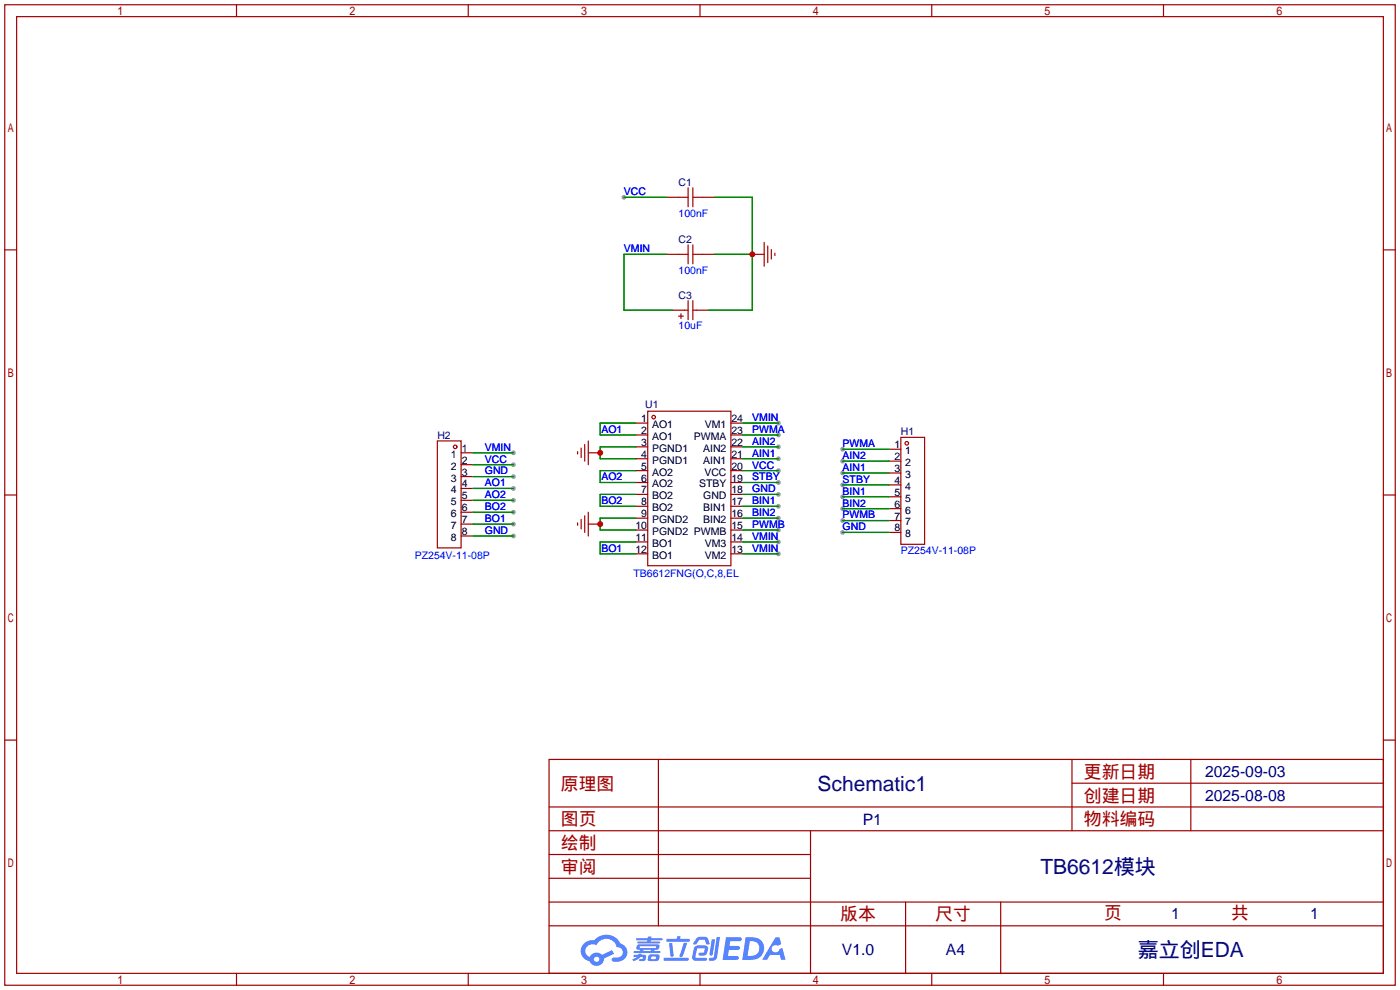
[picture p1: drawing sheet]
<svg xmlns="http://www.w3.org/2000/svg" width="299mm" height="212mm" viewBox="0 0 299 212" stroke-linecap="round" stroke-linejoin="round" font-family="sans-serif">
<g fill="#999">
<circle cx="166.4" cy="90.4" r=".51"/>
<circle cx="166.4" cy="93" r=".51"/>
<circle cx="166.4" cy="95.5" r=".51"/>
<circle cx="166.4" cy="98" r=".51"/>
<circle cx="166.4" cy="100.6" r=".51"/>
<circle cx="166.4" cy="103.1" r=".51"/>
<circle cx="166.4" cy="105.7" r=".51"/>
<circle cx="166.4" cy="108.2" r=".51"/>
<circle cx="166.4" cy="110.7" r=".51"/>
<circle cx="166.4" cy="113.3" r=".51"/>
<circle cx="166.4" cy="115.8" r=".51"/>
<circle cx="166.4" cy="118.4" r=".51"/>
<circle cx="133.3" cy="42.2" r=".51"/>
<circle cx="109.7" cy="114.6" r=".51"/>
<circle cx="109.7" cy="112" r=".51"/>
<circle cx="109.7" cy="109.5" r=".51"/>
<circle cx="109.7" cy="106.9" r=".51"/>
<circle cx="109.7" cy="104.4" r=".51"/>
<circle cx="109.7" cy="101.9" r=".51"/>
<circle cx="109.7" cy="99.3" r=".51"/>
<circle cx="109.7" cy="96.8" r=".51"/>
<circle cx="180.1" cy="96" r=".51"/>
<circle cx="180.1" cy="98.6" r=".51"/>
<circle cx="180.1" cy="101.1" r=".51"/>
<circle cx="180.1" cy="103.6" r=".51"/>
<circle cx="180.1" cy="106.2" r=".51"/>
<circle cx="180.1" cy="108.7" r=".51"/>
<circle cx="180.1" cy="111.3" r=".51"/>
<circle cx="180.1" cy="113.8" r=".51"/>
</g>
<g fill="none" stroke="#a10000" stroke-width=".25">
<path d="M1 1h297.2v209.6h-297.2zM3.6 3.6h292.1v204.4h-292.1zM50.5 1v2.6M100.1 1v2.6M149.6 1v2.6M199.1 1v2.6M248.7 1v2.6M1 53.4h2.6M295.7 53.4h2.5M1 105.8h2.6M295.7 105.8h2.5M1 158.2h2.6"/>
<path d="M295.7 158.2h2.5M117.3 162.3h178.4v45.7h-178.4zM117.3 177.5h178.4M117.3 172.5h178.4M140.7 162.3v35.6M173.2 177.5v30.5M229.1 162.3v15.2M229.1 167.4h66.6M254.5 162.3v15.2M117.3 182.6h55.9M117.3 197.9h178.4M117.3 192.8h178.4"/>
<path d="M117.3 187.7h55.9M193.5 192.8v15.2M213.9 192.8v15.2M50.5 208v2.6M100.1 208v2.6M149.6 208v2.6M199.1 208v2.6M248.7 208v2.6"/>
</g>
<g fill="#5487ff">
<path d="M155.2 200.3h2.6a.48 .48 0 0 1 .7 .4 .48 .48 0 0 1-.6 .4h-1.8l-.2 1.1h1.9a.43 .43 0 0 1 .4 .4 .43 .43 0 0 1-.5 .4h-1.9l-.2 1.3h1.7a.45 .45 0 0 1 .5 .2 .45 .45 0 0 1-.1 .6h-3.3z"/>
<path d="M165.7 200.3h.9l.4 1.5-.8 .3a.84 .84 0 0 0-1.2 .3 .84 .84 0 0 0 .4 1.1 .84 .84 0 0 0 1.1-.4l.1-.2 .6-.3 .7 2.5h-1l-.2-1h-2.1l-.6 1h-1.1z"/>
<path d="M152.1 200.8h.7l-.5 3.1a.36 .36 0 0 1-.3 .3 .36 .36 0 0 1-.4-.3z"/>
<path d="M153.2 200.2h.7l-.6 4.3a1.13 1.13 0 0 1-1.8 .6l.2-.4h.7l.2-.2z"/>
<path d="M148.9 200.6l.6-.4h1a.77 .77 0 0 1 .9 .5l.3 1-.2 .2h-.5l-.3-.9-.2-.2-1 .1-.7 1-.6-.1-.1-.2z"/>
<path d="M148.4 202.4l.6-.3h1.7a.81 .81 0 0 1 .7 .5 .81 .81 0 0 1-.2 .8 .81 .81 0 0 1-.9 .8h-.7a.32 .32 0 0 1-.3-.3 .32 .32 0 0 1 .4-.3h.7l.2-.9-1.6 .1-.4 1.8 2.2 .1a.32 .32 0 0 1 .3 .4 .32 .32 0 0 1-.4 .2h-2.2l-.5-.3-.1-.5z"/>
<path d="M141.9 204.7h5a.33 .33 0 0 1 .3 .3 .33 .33 0 0 1-.3 .3h-4.9l-.2-.1z"/>
<path d="M146.1 201.5h.8l-.7 2a.98 .98 0 0 1-.7 1.1l-.3-.3z"/>
<path d="M143 201.6h.7l.3 2.5a.34 .34 0 0 1-.3 .4 .34 .34 0 0 1-.4-.3z"/>
<path d="M142.5 200.7h2.1l.3-.6h.6l-.1 .6h1.7a.32 .32 0 0 1 .4 .3 .32 .32 0 0 1-.4 .3h-4.5l-.2-.2z"/>
<path d="M135.5 204.1h.9l.1-.3h.6v.3h.8a.82 .82 0 0 1-.5 1.3h-.8v-.4l.7-.1 .1-.3a.68 .68 0 0 0-1 .4l-1.1 .4-.1-.4 .9-.5h-.7z"/>
<path d="M136 200.5h2.4l.1-.3h.7v.3h2.2l.2 .3-.2 .2h-2.3v.2h1.8l.2 .3-.2 .1h-4.5l-.1-.4h2l.1-.2h-2.3l-.1-.2z"/>
<path d="M159.4 200.3l-.8 4.9h1.7a2.5 2.5 0 0 0 3-2.5 2.5 2.5 0 0 0-3.1-2.4zM160.3 201.1a1.61 1.61 0 0 1 2 1.5 1.61 1.61 0 0 1-1.8 1.7h-.7z"/>
<path d="M136.2 202a.55 .55 0 0 0-.2 .8 .55 .55 0 0 0 .7 .2l.1 .3h-1.3v.3l5.4 .1 .3-.2-.2-.2h-1.2l.2-.3a.7 .7 0 0 0 .8-.3 .7 .7 0 0 0 0-.8l-4.2-.1zM136.8 202.3l3.3-.1 .1 .1-.2 .3h-3.2zM137.5 203h1.7l-.2 .3h-1.4z"/>
<path d="M138.6 204.2a1.05 1.05 0 0 0 0 1.2 2.91 2.91 0 0 0 2.2-.2 .98 .98 0 0 0 0-1.2h-1.6zM139.2 204.5l.9-.1 .1 .4-.2 .2-.8-.1z"/>
<path d="M124.9 201.6a2.23 2.23 0 0 0-.7 2.3 2.23 2.23 0 0 0 1.8 1.6 1.58 1.58 0 0 0 1.8 .9 1.58 1.58 0 0 0 1.3-1.5l2.2-1.1-.5-.7-2.1 1a1.65 1.65 0 0 0-2.7 .4 1.45 1.45 0 0 1-.8-1.9 1.45 1.45 0 0 1 2-.7l.3 .1a2.3 2.3 0 0 1 2.3-1.3 2.3 2.3 0 0 1 2 1.7 1.12 1.12 0 0 1 1.3 1 1.12 1.12 0 0 1-1.1 1.2h-.7a.45 .45 0 0 0-.6 .4 .45 .45 0 0 0 .5 .5 2.21 2.21 0 0 0 2.2-.5 2.21 2.21 0 0 0 .5-2.3 2.13 2.13 0 0 0-1.3-1.1 3.3 3.3 0 0 0-5.6-.7l-1.1 .1zM127 205a.57 .57 0 0 1 1.1 0 .57 .57 0 0 1-1.1 0z"/>
</g>
<g fill="none" stroke="#a10000" stroke-width=".25">
<path d="M142.5 42.2h4.6M142.5 54.4h4.6M147.1 40.1v4.1M147.1 52.3v4.1M148.1 42.2h4.6M148.1 40.1v4.1M148.1 52.3v4.1M148.1 54.4h4.6M160.8 54.4h2.5M163.3 51.8v5.1M164.1 52.6v3.5M164.8 53.3v2.1"/>
<path d="M165.6 54.1v.5M143.8 66.3h3.3M145 67.6h1M145.5 67.1v1M147.1 64.3v4M148.1 64.3v4M148.1 66.3h3.3M93.5 94.2h5.1v22.9h-5.1zM98.6 96.8h2.5M98.6 99.3h2.5M123.4 96.5v.5M124.2 95.8v2"/>
<path d="M125 95v3.6M125.7 96.8h2.6M125.7 94.2v5.1M135.9 90.4h2.5M135.9 93h2.5M135.9 95.5h2.5M135.9 98h2.5M138.4 87.9h17.8v33h-17.8zM156.2 90.4h2.5M156.2 93h2.5M156.2 95.5h2.5M156.2 98h2.5"/>
<path d="M190 96h2.5M190 98.6h2.5M192.5 93.5h5.1v22.8h-5.1zM98.6 112h2.5M98.6 101.9h2.5M98.6 104.4h2.5M98.6 106.9h2.5M98.6 109.5h2.5M98.6 114.6h2.5M123.4 111.8v.5M124.2 111v2M125 110.2v3.6"/>
<path d="M125.7 109.5v5.1M125.7 112h2.6M135.9 100.6h2.5M135.9 103.1h2.5M135.9 105.7h2.5M135.9 108.2h2.5M135.9 110.7h2.5M135.9 113.3h2.5M135.9 115.8h2.5M135.9 118.4h2.5M156.2 100.6h2.5M156.2 103.1h2.5"/>
<path d="M156.2 105.7h2.5M156.2 108.2h2.5M156.2 110.7h2.5M156.2 113.3h2.5M156.2 115.8h2.5M156.2 118.4h2.5M190 101.1h2.5M190 103.6h2.5M190 106.2h2.5M190 108.7h2.5M190 111.3h2.5M190 113.8h2.5"/>
<circle cx="97.3" cy="95.5" r=".38"/>
<circle cx="139.7" cy="89.2" r=".38"/>
<circle cx="193.8" cy="94.7" r=".38"/>
</g>
<g fill="none" stroke="#008700" stroke-width=".25">
<path d="M133.3 42.2h9.2M142.5 54.4h-9.2v11.9h10.5M152.7 42.2h8.1v24.1h-9.4M152.7 54.4h8.1M101.1 99.3h8.6M101.1 96.8h8.6M135.9 90.4h-7.6v2.6h7.6M135.9 95.5h-7.6v2.5h7.6M158.7 93h7.7M158.7 90.4h7.7M158.7 98h7.7M158.7 95.5h7.7"/>
<path d="M180.1 96h9.9M180.1 98.6h9.9M101.1 114.6h8.6M101.1 112h8.6M101.1 109.5h8.6M101.1 106.9h8.6M101.1 104.4h8.6M101.1 101.9h8.6M135.9 100.6h-7.6v2.5h7.6M135.9 105.7h-7.6v2.5h7.6M135.9 110.7h-7.6v2.6h7.6M135.9 115.8h-7.6v2.6h7.6"/>
<path d="M158.7 103.1h7.7M158.7 100.6h7.7M158.7 108.2h7.7M158.7 105.7h7.7M158.7 113.3h7.7M158.7 110.7h7.7M158.7 118.4h7.7M158.7 115.8h7.7M180.1 101.1h9.9M180.1 103.6h9.9M180.1 106.2h9.9M180.1 108.7h9.9"/>
<path d="M180.1 111.3h9.9M180.1 113.8h9.9"/>
</g>
<g fill="#c00">
<circle cx="128.3" cy="96.8" r=".63"/>
<circle cx="128.3" cy="112" r=".63"/>
<circle cx="160.8" cy="54.4" r=".63"/>
</g>
<g font-size="4.5" fill="#000080">
<text x="174.7" y="169">Schematic1</text>
<text x="222.4" y="186.8">TB6612模块</text>
<text x="243.2" y="204.6">嘉立创EDA</text>
</g>
<g font-size="3.8" fill="#a00000">
<text x="231.6" y="166.2">更新日期</text>
<text x="119.9" y="168.8">原理图</text>
<text x="231.6" y="171.3">创建日期</text>
<text x="119.9" y="176.4">图页</text>
<text x="231.6" y="176.4">物料编码</text>
<text x="119.9" y="181.5">绘制</text>
<text x="119.9" y="186.6">审阅</text>
<text x="179.6" y="196.7">版本</text>
<text x="199.9" y="196.7">尺寸</text>
<text x="236" y="196.5">页</text>
<text x="263.1" y="196.5">共</text>
</g>
<g font-size="3.4" fill="#000080">
<text x="257.6" y="166.1">2025-09-03</text>
<text x="257.6" y="171.2">2025-08-08</text>
<text x="184.4" y="176.2">P1</text>
<text x="250.3" y="196.3">1</text>
<text x="280" y="196.3">1</text>
<text x="179.9" y="204.2">V1.0</text>
<text x="202.2" y="204.2">A4</text>
</g>
<g font-size="2.2" fill="#00f">
<text x="133.3" y="41.7">VCC</text>
<text x="145" y="46.3">100nF</text>
<text x="133.3" y="53.9">VMIN</text>
<text x="145" y="58.5">100nF</text>
<text x="145" y="70.4">10uF</text>
<text x="160.8" y="90">VMIN</text>
<text x="128.5" y="92.5">AO1</text>
<text x="160.8" y="92.5">PWMA</text>
<text x="160.8" y="95.1">AIN2</text>
<text x="180.1" y="95.6">PWMA</text>
<text x="103.6" y="101.4">GND</text>
<text x="103.6" y="98.9">VCC</text>
<text x="103.6" y="96.3">VMIN</text>
<text x="160.8" y="97.6">AIN1</text>
<text x="160.8" y="100.1">VCC</text>
<text x="180.1" y="98.1">AIN2</text>
<text x="180.1" y="100.6">AIN1</text>
<text x="103.6" y="106.5">AO2</text>
<text x="103.6" y="103.9">AO1</text>
<text x="128.5" y="102.7">AO2</text>
<text x="128.5" y="107.8">BO2</text>
<text x="160.8" y="102.7">STBY</text>
<text x="160.8" y="105.2">GND</text>
<text x="160.8" y="107.8">BIN1</text>
<text x="180.1" y="103.2">STBY</text>
<text x="180.1" y="105.7">BIN1</text>
<text x="103.6" y="111.6">BO1</text>
<text x="103.6" y="109">BO2</text>
<text x="160.8" y="110.3">BIN2</text>
<text x="160.8" y="112.8">PWMB</text>
<text x="180.1" y="108.3">BIN2</text>
<text x="180.1" y="110.8">PWMB</text>
<text x="180.1" y="113.3">GND</text>
<text x="88.6" y="119.4">PZ254V-11-08P</text>
<text x="103.6" y="114.1">GND</text>
<text x="128.5" y="117.9">BO1</text>
<text x="160.8" y="115.4">VMIN</text>
<text x="160.8" y="117.9">VMIN</text>
<text x="192.5" y="118.4">PZ254V-11-08P</text>
<text x="135.4" y="123.2">TB6612FNG(O,C,8,EL</text>
</g>
<g font-size="2.2" fill="#000080">
<text x="145" y="39.7">C1</text>
<text x="145" y="51.9">C2</text>
<text x="145" y="63.8">C3</text>
<text x="137.9" y="87.2">U1</text>
<text x="93.5" y="93.8">H2</text>
<text x="192.5" y="93">H1</text>
</g>
<g font-size="2.2">
<text x="137.1" y="90.2">1</text>
<text x="137.1" y="92.7">2</text>
<text x="137.1" y="95.3">3</text>
<text x="139.4" y="91.5">AO1</text>
<text x="139.4" y="94">AO1</text>
<text x="148.3" y="94">PWMA</text>
<text x="150.7" y="91.5">VM1</text>
<text x="156.3" y="95.3">22</text>
<text x="156.3" y="92.7">23</text>
<text x="156.3" y="90.2">24</text>
<text x="191.2" y="95.8">1</text>
<text x="96.4" y="97.8">1</text>
<text x="96.4" y="100.4">2</text>
<text x="98.7" y="96.6">1</text>
<text x="98.7" y="99.1">2</text>
<text x="98.7" y="101.6">3</text>
<text x="137.1" y="97.8">4</text>
<text x="137.1" y="100.4">5</text>
<text x="139.4" y="96.6">PGND1</text>
<text x="139.4" y="99.1">PGND1</text>
<text x="139.4" y="101.6">AO2</text>
<text x="150.3" y="99.1">AIN1</text>
<text x="150.3" y="96.6">AIN2</text>
<text x="150.5" y="101.6">VCC</text>
<text x="156.3" y="100.4">20</text>
<text x="156.3" y="97.8">21</text>
<text x="191.2" y="98.3">2</text>
<text x="191.2" y="100.9">3</text>
<text x="193.5" y="97.1">1</text>
<text x="193.5" y="99.6">2</text>
<text x="96.4" y="102.9">3</text>
<text x="96.4" y="105.4">4</text>
<text x="96.4" y="108">5</text>
<text x="98.7" y="104.2">4</text>
<text x="98.7" y="106.7">5</text>
<text x="137.1" y="102.9">6</text>
<text x="137.1" y="105.4">7</text>
<text x="137.1" y="108">8</text>
<text x="139.4" y="104.2">AO2</text>
<text x="139.4" y="106.7">BO2</text>
<text x="149.4" y="104.2">STBY</text>
<text x="150.3" y="106.7">GND</text>
<text x="156.3" y="108">17</text>
<text x="156.3" y="105.4">18</text>
<text x="156.3" y="102.9">19</text>
<text x="191.2" y="103.4">4</text>
<text x="191.2" y="106">5</text>
<text x="193.5" y="102.1">3</text>
<text x="193.5" y="104.7">4</text>
<text x="193.5" y="107.2">5</text>
<text x="96.4" y="110.5">6</text>
<text x="96.4" y="113.1">7</text>
<text x="98.7" y="109.3">6</text>
<text x="98.7" y="111.8">7</text>
<text x="135.8" y="113.1">10</text>
<text x="137.1" y="110.5">9</text>
<text x="139.4" y="109.3">BO2</text>
<text x="139.4" y="111.8">PGND2</text>
<text x="150.3" y="111.8">BIN2</text>
<text x="150.3" y="109.3">BIN1</text>
<text x="156.3" y="113.1">15</text>
<text x="156.3" y="110.5">16</text>
<text x="191.2" y="108.5">6</text>
<text x="191.2" y="111">7</text>
<text x="191.2" y="113.6">8</text>
<text x="193.5" y="109.8">6</text>
<text x="193.5" y="112.3">7</text>
<text x="96.4" y="115.6">8</text>
<text x="98.7" y="114.3">8</text>
<text x="135.8" y="115.6">11</text>
<text x="135.8" y="118.1">12</text>
<text x="139.4" y="114.3">PGND2 PWMB</text>
<text x="139.4" y="116.9">BO1</text>
<text x="139.4" y="119.4">BO1</text>
<text x="150.7" y="119.4">VM2</text>
<text x="150.7" y="116.9">VM3</text>
<text x="156.3" y="118.1">13</text>
<text x="156.3" y="115.6">14</text>
<text x="193.5" y="114.8">8</text>
</g>
</svg>
